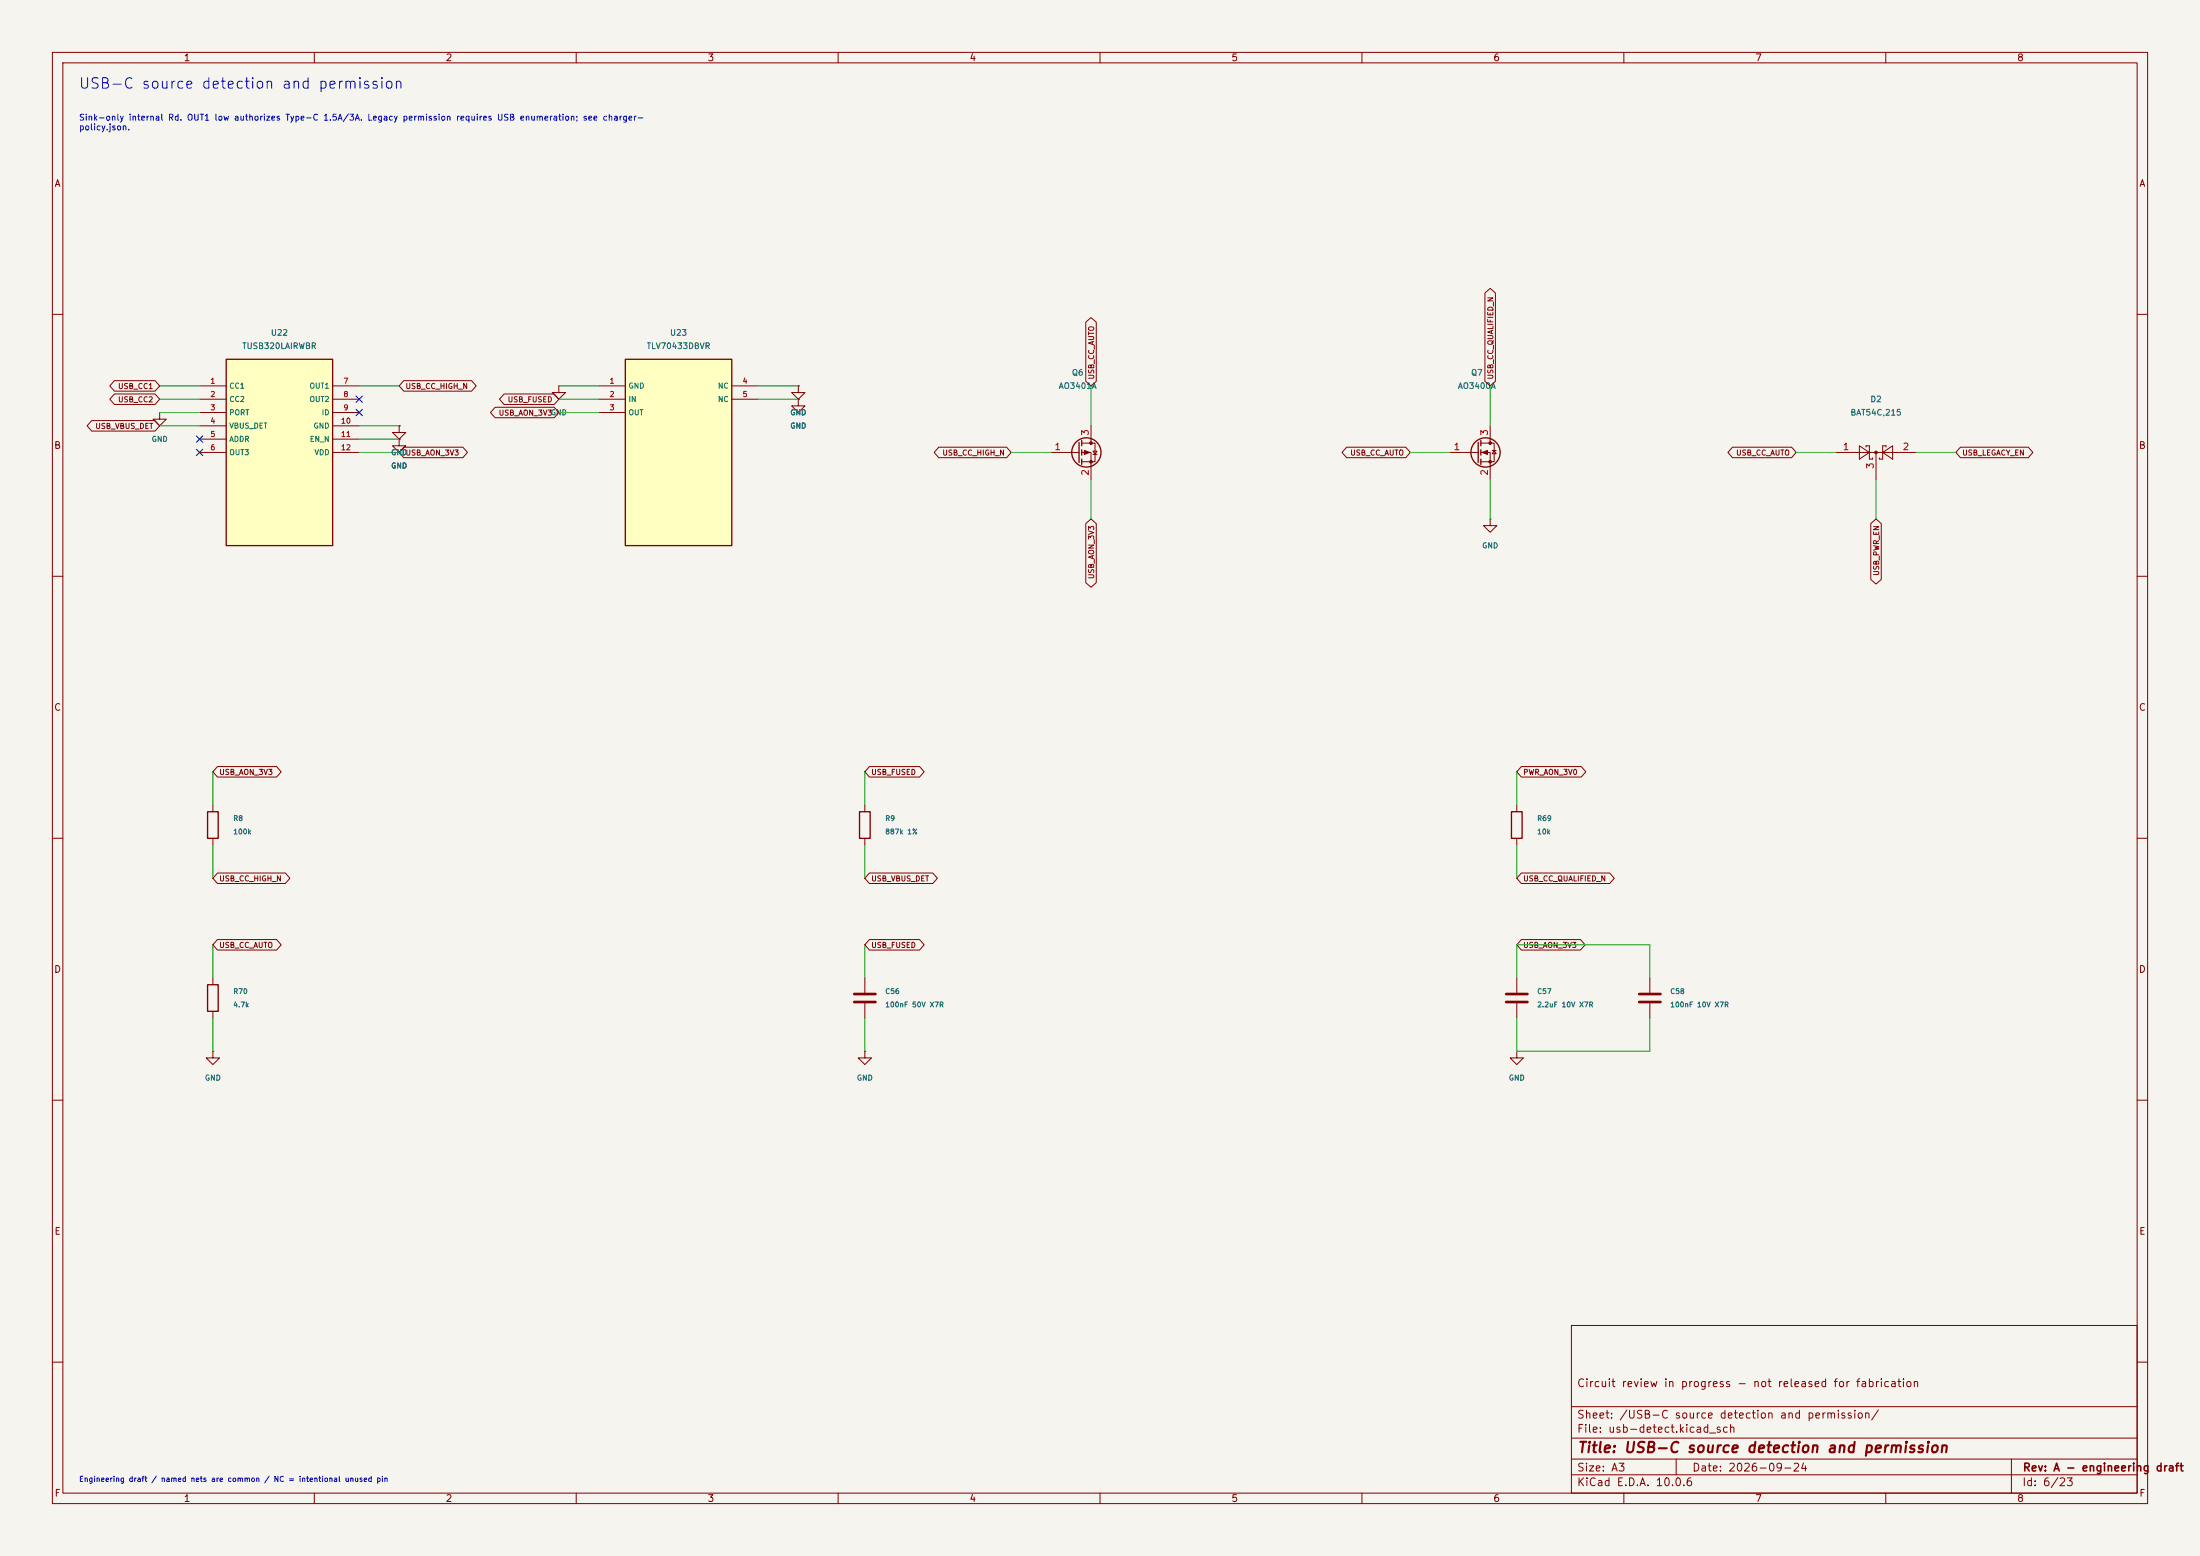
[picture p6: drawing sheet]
(kicad_sch
 (version 20250114)
 (generator "eeschema")
 (paper "A3")
 (title_block
  (title "USB-C source detection and permission")
  (date "2026-09-24")
  (rev "A - engineering draft")
  (comment 1 "Circuit review in progress - not released for fabrication"))
 (lib_symbols
  (symbol "Handset:TUSB320LAI"
   (pin_names
    (offset 0.5)) (in_bom yes) (on_board yes)
   (property "Reference" "U" (at 0 0 0) (effects (font (size 1.27 1.27))))
   (property "Value" "TUSB320LAI" (at 0 -2.54 0) (effects (font (size 1.27 1.27))))
   (symbol "TUSB320LAI_0_1"
    (rectangle (start -10.16 17.78) (end 10.16 -17.78) (stroke (width 0.254) (type default)) (fill (type background))))
   (symbol "TUSB320LAI_1_1"
    (pin bidirectional line (at -15.24 12.7 0) (length 5.08) (name "CC1" (effects (font (size 1 1)))) (number "1" (effects (font (size 1 1)))))
    (pin bidirectional line (at -15.24 10.16 0) (length 5.08) (name "CC2" (effects (font (size 1 1)))) (number "2" (effects (font (size 1 1)))))
    (pin input line (at -15.24 7.619999999999999 0) (length 5.08) (name "PORT" (effects (font (size 1 1)))) (number "3" (effects (font (size 1 1)))))
    (pin input line (at -15.24 5.079999999999999 0) (length 5.08) (name "VBUS_DET" (effects (font (size 1 1)))) (number "4" (effects (font (size 1 1)))))
    (pin input line (at -15.24 2.539999999999999 0) (length 5.08) (name "ADDR" (effects (font (size 1 1)))) (number "5" (effects (font (size 1 1)))))
    (pin open_collector line (at -15.24 0.0 0) (length 5.08) (name "OUT3" (effects (font (size 1 1)))) (number "6" (effects (font (size 1 1)))))
    (pin open_collector line (at 15.24 12.7 180) (length 5.08) (name "OUT1" (effects (font (size 1 1)))) (number "7" (effects (font (size 1 1)))))
    (pin open_collector line (at 15.24 10.16 180) (length 5.08) (name "OUT2" (effects (font (size 1 1)))) (number "8" (effects (font (size 1 1)))))
    (pin open_collector line (at 15.24 7.619999999999999 180) (length 5.08) (name "ID" (effects (font (size 1 1)))) (number "9" (effects (font (size 1 1)))))
    (pin power_in line (at 15.24 5.079999999999999 180) (length 5.08) (name "GND" (effects (font (size 1 1)))) (number "10" (effects (font (size 1 1)))))
    (pin input line (at 15.24 2.539999999999999 180) (length 5.08) (name "EN_N" (effects (font (size 1 1)))) (number "11" (effects (font (size 1 1)))))
    (pin power_in line (at 15.24 0.0 180) (length 5.08) (name "VDD" (effects (font (size 1 1)))) (number "12" (effects (font (size 1 1)))))))
  (symbol "Handset:TLV70433DBV"
   (pin_names
    (offset 0.5)) (in_bom yes) (on_board yes)
   (property "Reference" "U" (at 0 0 0) (effects (font (size 1.27 1.27))))
   (property "Value" "TLV70433DBV" (at 0 -2.54 0) (effects (font (size 1.27 1.27))))
   (symbol "TLV70433DBV_0_1"
    (rectangle (start -10.16 17.78) (end 10.16 -17.78) (stroke (width 0.254) (type default)) (fill (type background))))
   (symbol "TLV70433DBV_1_1"
    (pin power_in line (at -15.24 12.7 0) (length 5.08) (name "GND" (effects (font (size 1 1)))) (number "1" (effects (font (size 1 1)))))
    (pin power_in line (at -15.24 10.16 0) (length 5.08) (name "IN" (effects (font (size 1 1)))) (number "2" (effects (font (size 1 1)))))
    (pin power_out line (at -15.24 7.619999999999999 0) (length 5.08) (name "OUT" (effects (font (size 1 1)))) (number "3" (effects (font (size 1 1)))))
    (pin passive line (at 15.24 12.7 180) (length 5.08) (name "NC" (effects (font (size 1 1)))) (number "4" (effects (font (size 1 1)))))
    (pin passive line (at 15.24 10.16 180) (length 5.08) (name "NC" (effects (font (size 1 1)))) (number "5" (effects (font (size 1 1)))))))
  (symbol "Transistor_FET:Q_PMOS_GSD"
   (pin_names
    (offset 0) (hide yes)) (exclude_from_sim no) (in_bom yes) (on_board yes)
   (in_pos_files yes)
   (duplicate_pin_numbers_are_jumpers no)
   (property "Reference" "Q" (at 5.08 1.905 0) (show_name no) (do_not_autoplace no) (effects (font (size 1.27 1.27)) (justify left)))
   (property "Value" "Q_PMOS_GSD" (at 5.08 0 0) (show_name no) (do_not_autoplace no) (effects (font (size 1.27 1.27)) (justify left)))
   (property "Footprint" "" (at 5.08 2.54 0) (show_name no) (do_not_autoplace no) (hide yes) (effects (font (size 1.27 1.27))))
   (property "Datasheet" "" (at 0 0 0) (show_name no) (do_not_autoplace no) (hide yes) (effects (font (size 1.27 1.27))))
   (property "Description" "P-MOSFET transistor, gate/source/drain" (at 0 0 0) (show_name no) (do_not_autoplace no) (hide yes) (effects (font (size 1.27 1.27))))
   (symbol "Q_PMOS_GSD_0_1"
    (polyline (pts (xy 0.254 1.905) (xy 0.254 -1.905)) (stroke (width 0.254) (type default)) (fill (type none)))
    (polyline (pts (xy 0.254 0) (xy -2.54 0)) (stroke (width 0) (type default)) (fill (type none)))
    (polyline (pts (xy 0.762 2.286) (xy 0.762 1.27)) (stroke (width 0.254) (type default)) (fill (type none)))
    (polyline (pts (xy 0.762 1.778) (xy 3.302 1.778) (xy 3.302 -1.778) (xy 0.762 -1.778)) (stroke (width 0) (type default)) (fill (type none)))
    (polyline (pts (xy 0.762 0.508) (xy 0.762 -0.508)) (stroke (width 0.254) (type default)) (fill (type none)))
    (polyline (pts (xy 0.762 -1.27) (xy 0.762 -2.286)) (stroke (width 0.254) (type default)) (fill (type none)))
    (circle (center 1.651 0) (radius 2.794) (stroke (width 0.254) (type default)) (fill (type none)))
    (polyline (pts (xy 2.286 0) (xy 1.27 0.381) (xy 1.27 -0.381) (xy 2.286 0)) (stroke (width 0) (type default)) (fill (type outline)))
    (polyline (pts (xy 2.54 2.54) (xy 2.54 1.778)) (stroke (width 0) (type default)) (fill (type none)))
    (circle (center 2.54 1.778) (radius 0.254) (stroke (width 0) (type default)) (fill (type outline)))
    (circle (center 2.54 -1.778) (radius 0.254) (stroke (width 0) (type default)) (fill (type outline)))
    (polyline (pts (xy 2.54 -2.54) (xy 2.54 0) (xy 0.762 0)) (stroke (width 0) (type default)) (fill (type none)))
    (polyline (pts (xy 2.921 -0.381) (xy 3.683 -0.381)) (stroke (width 0) (type default)) (fill (type none)))
    (polyline (pts (xy 3.302 -0.381) (xy 2.921 0.254) (xy 3.683 0.254) (xy 3.302 -0.381)) (stroke (width 0) (type default)) (fill (type none))))
   (symbol "Q_PMOS_GSD_1_1"
    (pin input line (at -5.08 0 0) (length 2.54) (name "G" (effects (font (size 1.27 1.27)))) (number "1" (effects (font (size 1.27 1.27)))))
    (pin passive line (at 2.54 -5.08 90) (length 2.54) (name "S" (effects (font (size 1.27 1.27)))) (number "2" (effects (font (size 1.27 1.27)))))
    (pin passive line (at 2.54 5.08 270) (length 2.54) (name "D" (effects (font (size 1.27 1.27)))) (number "3" (effects (font (size 1.27 1.27))))))
   (embedded_fonts no))
  (symbol "Transistor_FET:Q_NMOS_GSD"
   (pin_names
    (offset 0) (hide yes)) (exclude_from_sim no) (in_bom yes) (on_board yes)
   (in_pos_files yes)
   (duplicate_pin_numbers_are_jumpers no)
   (property "Reference" "Q" (at 5.08 1.905 0) (show_name no) (do_not_autoplace no) (effects (font (size 1.27 1.27)) (justify left)))
   (property "Value" "Q_NMOS_GSD" (at 5.08 0 0) (show_name no) (do_not_autoplace no) (effects (font (size 1.27 1.27)) (justify left)))
   (property "Footprint" "" (at 5.08 2.54 0) (show_name no) (do_not_autoplace no) (hide yes) (effects (font (size 1.27 1.27))))
   (property "Datasheet" "" (at 0 0 0) (show_name no) (do_not_autoplace no) (hide yes) (effects (font (size 1.27 1.27))))
   (property "Description" "N-MOSFET transistor, gate/source/drain" (at 0 0 0) (show_name no) (do_not_autoplace no) (hide yes) (effects (font (size 1.27 1.27))))
   (symbol "Q_NMOS_GSD_0_1"
    (polyline (pts (xy 0.254 1.905) (xy 0.254 -1.905)) (stroke (width 0.254) (type default)) (fill (type none)))
    (polyline (pts (xy 0.254 0) (xy -2.54 0)) (stroke (width 0) (type default)) (fill (type none)))
    (polyline (pts (xy 0.762 2.286) (xy 0.762 1.27)) (stroke (width 0.254) (type default)) (fill (type none)))
    (polyline (pts (xy 0.762 0.508) (xy 0.762 -0.508)) (stroke (width 0.254) (type default)) (fill (type none)))
    (polyline (pts (xy 0.762 -1.27) (xy 0.762 -2.286)) (stroke (width 0.254) (type default)) (fill (type none)))
    (polyline (pts (xy 0.762 -1.778) (xy 3.302 -1.778) (xy 3.302 1.778) (xy 0.762 1.778)) (stroke (width 0) (type default)) (fill (type none)))
    (polyline (pts (xy 1.016 0) (xy 2.032 0.381) (xy 2.032 -0.381) (xy 1.016 0)) (stroke (width 0) (type default)) (fill (type outline)))
    (circle (center 1.651 0) (radius 2.794) (stroke (width 0.254) (type default)) (fill (type none)))
    (polyline (pts (xy 2.54 2.54) (xy 2.54 1.778)) (stroke (width 0) (type default)) (fill (type none)))
    (circle (center 2.54 1.778) (radius 0.254) (stroke (width 0) (type default)) (fill (type outline)))
    (circle (center 2.54 -1.778) (radius 0.254) (stroke (width 0) (type default)) (fill (type outline)))
    (polyline (pts (xy 2.54 -2.54) (xy 2.54 0) (xy 0.762 0)) (stroke (width 0) (type default)) (fill (type none)))
    (polyline (pts (xy 2.921 0.381) (xy 3.683 0.381)) (stroke (width 0) (type default)) (fill (type none)))
    (polyline (pts (xy 3.302 0.381) (xy 2.921 -0.254) (xy 3.683 -0.254) (xy 3.302 0.381)) (stroke (width 0) (type default)) (fill (type none))))
   (symbol "Q_NMOS_GSD_1_1"
    (pin input line (at -5.08 0 0) (length 2.54) (name "G" (effects (font (size 1.27 1.27)))) (number "1" (effects (font (size 1.27 1.27)))))
    (pin passive line (at 2.54 -5.08 90) (length 2.54) (name "S" (effects (font (size 1.27 1.27)))) (number "2" (effects (font (size 1.27 1.27)))))
    (pin passive line (at 2.54 5.08 270) (length 2.54) (name "D" (effects (font (size 1.27 1.27)))) (number "3" (effects (font (size 1.27 1.27))))))
   (embedded_fonts no))
  (symbol "Diode:BAT54C"
   (pin_names
    (offset 1.016)) (exclude_from_sim no) (in_bom yes) (on_board yes)
   (in_pos_files yes)
   (duplicate_pin_numbers_are_jumpers no)
   (property "Reference" "D" (at 0.635 -3.81 0) (show_name no) (do_not_autoplace no) (effects (font (size 1.27 1.27)) (justify left)))
   (property "Value" "BAT54C" (at -6.35 3.175 0) (show_name no) (do_not_autoplace no) (effects (font (size 1.27 1.27)) (justify left)))
   (property "Footprint" "Package_TO_SOT_SMD:SOT-23" (at 1.905 3.175 0) (show_name no) (do_not_autoplace no) (hide yes) (effects (font (size 1.27 1.27)) (justify left)))
   (property "Datasheet" "http://www.diodes.com/_files/datasheets/ds11005.pdf" (at -2.032 0 0) (show_name no) (do_not_autoplace no) (hide yes) (effects (font (size 1.27 1.27))))
   (property "Description" "dual schottky barrier diode, common cathode" (at 0 0 0) (show_name no) (do_not_autoplace no) (hide yes) (effects (font (size 1.27 1.27))))
   (symbol "BAT54C_0_1"
    (polyline (pts (xy -3.175 -1.27) (xy -3.175 1.27) (xy -1.27 0) (xy -3.175 -1.27)) (stroke (width 0) (type default)) (fill (type none)))
    (polyline (pts (xy -1.905 1.27) (xy -1.905 1.016)) (stroke (width 0) (type default)) (fill (type none)))
    (polyline (pts (xy -1.905 0) (xy 1.905 0)) (stroke (width 0) (type default)) (fill (type none)))
    (polyline (pts (xy -1.27 1.27) (xy -1.905 1.27)) (stroke (width 0) (type default)) (fill (type none)))
    (polyline (pts (xy -1.27 1.27) (xy -1.27 -1.27)) (stroke (width 0) (type default)) (fill (type none)))
    (polyline (pts (xy -1.27 0) (xy -3.81 0)) (stroke (width 0) (type default)) (fill (type none)))
    (polyline (pts (xy -1.27 -1.27) (xy -0.635 -1.27)) (stroke (width 0) (type default)) (fill (type none)))
    (polyline (pts (xy -0.635 -1.27) (xy -0.635 -1.016)) (stroke (width 0) (type default)) (fill (type none)))
    (circle (center 0 0) (radius 0.254) (stroke (width 0) (type default)) (fill (type outline)))
    (polyline (pts (xy 0.635 -1.27) (xy 0.635 -1.016)) (stroke (width 0) (type default)) (fill (type none)))
    (polyline (pts (xy 1.27 1.27) (xy 1.27 -1.27)) (stroke (width 0) (type default)) (fill (type none)))
    (polyline (pts (xy 1.27 1.27) (xy 1.905 1.27)) (stroke (width 0) (type default)) (fill (type none)))
    (polyline (pts (xy 1.27 -1.27) (xy 0.635 -1.27)) (stroke (width 0) (type default)) (fill (type none)))
    (polyline (pts (xy 1.905 1.27) (xy 1.905 1.016)) (stroke (width 0) (type default)) (fill (type none)))
    (polyline (pts (xy 3.175 -1.27) (xy 3.175 1.27) (xy 1.27 0) (xy 3.175 -1.27)) (stroke (width 0) (type default)) (fill (type none)))
    (polyline (pts (xy 3.81 0) (xy 1.27 0)) (stroke (width 0) (type default)) (fill (type none))))
   (symbol "BAT54C_1_1"
    (pin passive line (at -7.62 0 0) (length 3.81) (name "" (effects (font (size 1.27 1.27)))) (number "1" (effects (font (size 1.27 1.27)))))
    (pin passive line (at 7.62 0 180) (length 3.81) (name "" (effects (font (size 1.27 1.27)))) (number "2" (effects (font (size 1.27 1.27)))))
    (pin passive line (at 0 -5.08 90) (length 5.08) (name "" (effects (font (size 1.27 1.27)))) (number "3" (effects (font (size 1.27 1.27))))))
   (embedded_fonts no))
  (symbol "Device:R"
   (pin_numbers (hide yes))
   (pin_names
    (offset 0)) (exclude_from_sim no) (in_bom yes) (on_board yes)
   (in_pos_files yes)
   (duplicate_pin_numbers_are_jumpers no)
   (property "Reference" "R" (at 2.032 0 90) (show_name no) (do_not_autoplace no) (effects (font (size 1.27 1.27))))
   (property "Value" "R" (at 0 0 90) (show_name no) (do_not_autoplace no) (effects (font (size 1.27 1.27))))
   (property "Footprint" "" (at -1.778 0 90) (show_name no) (do_not_autoplace no) (hide yes) (effects (font (size 1.27 1.27))))
   (property "Datasheet" "" (at 0 0 0) (show_name no) (do_not_autoplace no) (hide yes) (effects (font (size 1.27 1.27))))
   (property "Description" "Resistor" (at 0 0 0) (show_name no) (do_not_autoplace no) (hide yes) (effects (font (size 1.27 1.27))))
   (symbol "R_0_1"
    (rectangle (start -1.016 -2.54) (end 1.016 2.54) (stroke (width 0.254) (type default)) (fill (type none))))
   (symbol "R_1_1"
    (pin passive line (at 0 3.81 270) (length 1.27) (name "" (effects (font (size 1.27 1.27)))) (number "1" (effects (font (size 1.27 1.27)))))
    (pin passive line (at 0 -3.81 90) (length 1.27) (name "" (effects (font (size 1.27 1.27)))) (number "2" (effects (font (size 1.27 1.27))))))
   (embedded_fonts no))
  (symbol "power:GND"
   (power global)
   (pin_numbers (hide yes))
   (pin_names
    (offset 0) (hide yes)) (exclude_from_sim no) (in_bom yes) (on_board yes)
   (in_pos_files yes)
   (duplicate_pin_numbers_are_jumpers no)
   (property "Reference" "#PWR" (at 0 -6.35 0) (show_name no) (do_not_autoplace no) (hide yes) (effects (font (size 1.27 1.27))))
   (property "Value" "GND" (at 0 -3.81 0) (show_name no) (do_not_autoplace no) (effects (font (size 1.27 1.27))))
   (property "Footprint" "" (at 0 0 0) (show_name no) (do_not_autoplace no) (hide yes) (effects (font (size 1.27 1.27))))
   (property "Datasheet" "" (at 0 0 0) (show_name no) (do_not_autoplace no) (hide yes) (effects (font (size 1.27 1.27))))
   (property "Description" "Power symbol creates a global label with name \"GND\" , ground" (at 0 0 0) (show_name no) (do_not_autoplace no) (hide yes) (effects (font (size 1.27 1.27))))
   (symbol "GND_0_1"
    (polyline (pts (xy 0 0) (xy 0 -1.27) (xy 1.27 -1.27) (xy 0 -2.54) (xy -1.27 -1.27) (xy 0 -1.27)) (stroke (width 0) (type default)) (fill (type none))))
   (symbol "GND_1_1"
    (pin power_in line (at 0 0 270) (length 0) (name "" (effects (font (size 1.27 1.27)))) (number "1" (effects (font (size 1.27 1.27))))))
   (embedded_fonts no))
  (symbol "Device:C"
   (pin_numbers (hide yes))
   (pin_names
    (offset 0.254)) (exclude_from_sim no) (in_bom yes) (on_board yes)
   (in_pos_files yes)
   (duplicate_pin_numbers_are_jumpers no)
   (property "Reference" "C" (at 0.635 2.54 0) (show_name no) (do_not_autoplace no) (effects (font (size 1.27 1.27)) (justify left)))
   (property "Value" "C" (at 0.635 -2.54 0) (show_name no) (do_not_autoplace no) (effects (font (size 1.27 1.27)) (justify left)))
   (property "Footprint" "" (at 0.9652 -3.81 0) (show_name no) (do_not_autoplace no) (hide yes) (effects (font (size 1.27 1.27))))
   (property "Datasheet" "" (at 0 0 0) (show_name no) (do_not_autoplace no) (hide yes) (effects (font (size 1.27 1.27))))
   (property "Description" "Unpolarized capacitor" (at 0 0 0) (show_name no) (do_not_autoplace no) (hide yes) (effects (font (size 1.27 1.27))))
   (symbol "C_0_1"
    (polyline (pts (xy -2.032 0.762) (xy 2.032 0.762)) (stroke (width 0.508) (type default)) (fill (type none)))
    (polyline (pts (xy -2.032 -0.762) (xy 2.032 -0.762)) (stroke (width 0.508) (type default)) (fill (type none))))
   (symbol "C_1_1"
    (pin passive line (at 0 3.81 270) (length 2.794) (name "" (effects (font (size 1.27 1.27)))) (number "1" (effects (font (size 1.27 1.27)))))
    (pin passive line (at 0 -3.81 90) (length 2.794) (name "" (effects (font (size 1.27 1.27)))) (number "2" (effects (font (size 1.27 1.27))))))
   (embedded_fonts no)))
 (text "USB-C source detection and permission" (at 15 15 0) (effects (font (size 2 2)) (justify left top)))
 (text "Sink-only internal Rd. OUT1 low authorizes Type-C 1.5A/3A. Legacy permission requires USB enumeration; see charger-\npolicy.json." (at 15 22 0) (effects (font (size 1.15 1.15)) (justify left top)))
 (text "Engineering draft / named nets are common / NC = intentional unused pin" (at 15 282 0) (effects (font (size 1 1)) (justify left top)))
 (symbol
  (lib_id "Handset:TUSB320LAI") (at 53.34 86.36 0) (unit 1) (in_bom yes) (on_board yes) (dnp no)
  (property "Reference" "U22" (at 53.34 63.5 0) (effects (font (size 1.1 1.1))))
  (property "Value" "TUSB320LAIRWBR" (at 53.34 66.04 0) (effects (font (size 1.1 1.1))))
  (property "Footprint" "Package_DFN_QFN:Texas_X2QFN-12_1.6x1.6mm_P0.4mm" (at 53.34 86.36 0) (effects (font (size 1.27 1.27)) (hide yes))) (pin "1") (pin "2") (pin "3") (pin "4") (pin "5") (pin "6") (pin "7") (pin "8") (pin "9") (pin "10") (pin "11") (pin "12"))
 (symbol
  (lib_id "Handset:TLV70433DBV") (at 129.54000000000002 86.36 0) (unit 1) (in_bom yes) (on_board yes) (dnp no)
  (property "Reference" "U23" (at 129.54000000000002 63.5 0) (effects (font (size 1.1 1.1))))
  (property "Value" "TLV70433DBVR" (at 129.54000000000002 66.04 0) (effects (font (size 1.1 1.1))))
  (property "Footprint" "Package_TO_SOT_SMD:SOT-23-5" (at 129.54000000000002 86.36 0) (effects (font (size 1.27 1.27)) (hide yes))) (pin "1") (pin "2") (pin "3") (pin "4") (pin "5"))
 (symbol
  (lib_id "Transistor_FET:Q_PMOS_GSD") (at 205.74 86.36 0) (unit 1) (in_bom yes) (on_board yes) (dnp no)
  (property "Reference" "Q6" (at 205.74 71.12 0) (effects (font (size 1.1 1.1))))
  (property "Value" "AO3401A" (at 205.74 73.66 0) (effects (font (size 1.1 1.1))))
  (property "Footprint" "Package_TO_SOT_SMD:SOT-23" (at 205.74 86.36 0) (effects (font (size 1.27 1.27)) (hide yes))) (pin "1") (pin "2") (pin "3"))
 (symbol
  (lib_id "Transistor_FET:Q_NMOS_GSD") (at 281.94000000000005 86.36 0) (unit 1) (in_bom yes) (on_board yes) (dnp no)
  (property "Reference" "Q7" (at 281.94000000000005 71.12 0) (effects (font (size 1.1 1.1))))
  (property "Value" "AO3400A" (at 281.94000000000005 73.66 0) (effects (font (size 1.1 1.1))))
  (property "Footprint" "Package_TO_SOT_SMD:SOT-23" (at 281.94000000000005 86.36 0) (effects (font (size 1.27 1.27)) (hide yes))) (pin "1") (pin "2") (pin "3"))
 (symbol
  (lib_id "Diode:BAT54C") (at 358.14 86.36 0) (unit 1) (in_bom yes) (on_board yes) (dnp no)
  (property "Reference" "D2" (at 358.14 76.2 0) (effects (font (size 1.1 1.1))))
  (property "Value" "BAT54C,215" (at 358.14 78.74 0) (effects (font (size 1.1 1.1))))
  (property "Footprint" "Package_TO_SOT_SMD:SOT-23" (at 358.14 86.36 0) (effects (font (size 1.27 1.27)) (hide yes))) (pin "1") (pin "2") (pin "3"))
 (symbol
  (lib_id "Device:R") (at 40.64 157.48 0) (unit 1) (in_bom yes) (on_board yes) (dnp no)
  (property "Reference" "R8" (at 44.45 156.20999999999998 0) (effects (font (size 0.95 0.95)) (justify left)))
  (property "Value" "100k" (at 44.45 158.75 0) (effects (font (size 0.95 0.95)) (justify left)))
  (property "Footprint" "Resistor_SMD:R_0402_1005Metric" (at 40.64 157.48 0) (effects (font (size 1 1)) (hide yes))) (pin "1") (pin "2"))
 (wire (pts (xy 40.6400 153.6700) (xy 40.6400 147.3200)) (stroke (width 0) (type default)))
 (wire (pts (xy 40.6400 161.2900) (xy 40.6400 167.6400)) (stroke (width 0) (type default)))
 (global_label "USB_AON_3V3"
  (shape bidirectional) (at 40.64 147.32 0) (effects (font (size 1 1)) (justify left)))
 (global_label "USB_CC_HIGH_N"
  (shape bidirectional) (at 40.64 167.64 0) (effects (font (size 1 1)) (justify left)))
 (symbol
  (lib_id "Device:R") (at 165.1 157.48 0) (unit 1) (in_bom yes) (on_board yes) (dnp no)
  (property "Reference" "R9" (at 168.91 156.20999999999998 0) (effects (font (size 0.95 0.95)) (justify left)))
  (property "Value" "887k 1%" (at 168.91 158.75 0) (effects (font (size 0.95 0.95)) (justify left)))
  (property "Footprint" "Resistor_SMD:R_0402_1005Metric" (at 165.1 157.48 0) (effects (font (size 1 1)) (hide yes))) (pin "1") (pin "2"))
 (wire (pts (xy 165.1000 153.6700) (xy 165.1000 147.3200)) (stroke (width 0) (type default)))
 (wire (pts (xy 165.1000 161.2900) (xy 165.1000 167.6400)) (stroke (width 0) (type default)))
 (global_label "USB_FUSED"
  (shape bidirectional) (at 165.1 147.32 0) (effects (font (size 1 1)) (justify left)))
 (global_label "USB_VBUS_DET"
  (shape bidirectional) (at 165.1 167.64 0) (effects (font (size 1 1)) (justify left)))
 (symbol
  (lib_id "Device:R") (at 289.56 157.48 0) (unit 1) (in_bom yes) (on_board yes) (dnp no)
  (property "Reference" "R69" (at 293.37 156.20999999999998 0) (effects (font (size 0.95 0.95)) (justify left)))
  (property "Value" "10k" (at 293.37 158.75 0) (effects (font (size 0.95 0.95)) (justify left)))
  (property "Footprint" "Resistor_SMD:R_0402_1005Metric" (at 289.56 157.48 0) (effects (font (size 1.27 1.27)) (hide yes))) (pin "1") (pin "2"))
 (wire (pts (xy 289.5600 153.6700) (xy 289.5600 147.3200)) (stroke (width 0) (type default)))
 (wire (pts (xy 289.5600 161.2900) (xy 289.5600 167.6400)) (stroke (width 0) (type default)))
 (global_label "PWR_AON_3V0"
  (shape bidirectional) (at 289.56 147.32 0) (effects (font (size 1 1)) (justify left)))
 (global_label "USB_CC_QUALIFIED_N"
  (shape bidirectional) (at 289.56 167.64 0) (effects (font (size 1 1)) (justify left)))
 (symbol
  (lib_id "Device:R") (at 40.64 190.5 0) (unit 1) (in_bom yes) (on_board yes) (dnp no)
  (property "Reference" "R70" (at 44.45 189.23 0) (effects (font (size 0.95 0.95)) (justify left)))
  (property "Value" "4.7k" (at 44.45 191.77 0) (effects (font (size 0.95 0.95)) (justify left)))
  (property "Footprint" "Resistor_SMD:R_0402_1005Metric" (at 40.64 190.5 0) (effects (font (size 1.27 1.27)) (hide yes))) (pin "1") (pin "2"))
 (wire (pts (xy 40.6400 186.6900) (xy 40.6400 180.3400)) (stroke (width 0) (type default)))
 (wire (pts (xy 40.6400 194.3100) (xy 40.6400 200.6600)) (stroke (width 0) (type default)))
 (global_label "USB_CC_AUTO"
  (shape bidirectional) (at 40.64 180.34 0) (effects (font (size 1 1)) (justify left)))
 (symbol
  (lib_id "power:GND") (at 40.64 200.66 0) (unit 1) (in_bom yes) (on_board yes) (dnp no)
  (property "Reference" "#PWR6018" (at 40.64 200.66 0) (effects (font (size 1 1)) (hide yes)))
  (property "Value" "GND" (at 40.64 205.74 0) (effects (font (size 1 1)))) (pin "1"))
 (symbol
  (lib_id "Device:C") (at 165.1 190.5 0) (unit 1) (in_bom yes) (on_board yes) (dnp no)
  (property "Reference" "C56" (at 168.91 189.23 0) (effects (font (size 0.95 0.95)) (justify left)))
  (property "Value" "100nF 50V X7R" (at 168.91 191.77 0) (effects (font (size 0.95 0.95)) (justify left)))
  (property "Footprint" "Capacitor_SMD:C_0603_1608Metric" (at 165.1 190.5 0) (effects (font (size 1.27 1.27)) (hide yes))) (pin "1") (pin "2"))
 (wire (pts (xy 165.1000 186.6900) (xy 165.1000 180.3400)) (stroke (width 0) (type default)))
 (wire (pts (xy 165.1000 194.3100) (xy 165.1000 200.6600)) (stroke (width 0) (type default)))
 (global_label "USB_FUSED"
  (shape bidirectional) (at 165.1 180.34 0) (effects (font (size 1 1)) (justify left)))
 (symbol
  (lib_id "power:GND") (at 165.1 200.66 0) (unit 1) (in_bom yes) (on_board yes) (dnp no)
  (property "Reference" "#PWR6023" (at 165.1 200.66 0) (effects (font (size 1 1)) (hide yes)))
  (property "Value" "GND" (at 165.1 205.74 0) (effects (font (size 1 1)))) (pin "1"))
 (symbol
  (lib_id "Device:C") (at 289.56 190.5 0) (unit 1) (in_bom yes) (on_board yes) (dnp no)
  (property "Reference" "C57" (at 293.37 189.23 0) (effects (font (size 0.95 0.95)) (justify left)))
  (property "Value" "2.2uF 10V X7R" (at 293.37 191.77 0) (effects (font (size 0.95 0.95)) (justify left)))
  (property "Footprint" "Capacitor_SMD:C_0603_1608Metric" (at 289.56 190.5 0) (effects (font (size 1.27 1.27)) (hide yes))) (pin "1") (pin "2"))
 (wire (pts (xy 289.5600 186.6900) (xy 289.5600 180.3400)) (stroke (width 0) (type default)))
 (wire (pts (xy 289.5600 194.3100) (xy 289.5600 200.6600)) (stroke (width 0) (type default)))
 (symbol
  (lib_id "Device:C") (at 314.96 190.5 0) (unit 1) (in_bom yes) (on_board yes) (dnp no)
  (property "Reference" "C58" (at 318.77 189.23 0) (effects (font (size 0.95 0.95)) (justify left)))
  (property "Value" "100nF 10V X7R" (at 318.77 191.77 0) (effects (font (size 0.95 0.95)) (justify left)))
  (property "Footprint" "Capacitor_SMD:C_0402_1005Metric" (at 314.96 190.5 0) (effects (font (size 1.27 1.27)) (hide yes))) (pin "1") (pin "2"))
 (wire (pts (xy 314.9600 186.6900) (xy 314.9600 180.3400)) (stroke (width 0) (type default)))
 (wire (pts (xy 314.9600 194.3100) (xy 314.9600 200.6600)) (stroke (width 0) (type default)))
 (wire (pts (xy 289.5600 180.3400) (xy 314.9600 180.3400)) (stroke (width 0) (type default)))
 (wire (pts (xy 289.5600 200.6600) (xy 314.9600 200.6600)) (stroke (width 0) (type default)))
 (global_label "USB_AON_3V3"
  (shape bidirectional) (at 289.56 180.34 0) (effects (font (size 1 1)) (justify left)))
 (symbol
  (lib_id "power:GND") (at 289.56 200.66 0) (unit 1) (in_bom yes) (on_board yes) (dnp no)
  (property "Reference" "#PWR6032" (at 289.56 200.66 0) (effects (font (size 1 1)) (hide yes)))
  (property "Value" "GND" (at 289.56 205.74 0) (effects (font (size 1 1)))) (pin "1"))
 (wire (pts (xy 38.1000 73.6600) (xy 30.4800 73.6600)) (stroke (width 0) (type default)))
 (global_label "USB_CC1"
  (shape bidirectional) (at 30.48 73.66 0.0) (effects (font (size 1 1)) (justify right)))
 (wire (pts (xy 38.1000 76.2000) (xy 30.4800 76.2000)) (stroke (width 0) (type default)))
 (global_label "USB_CC2"
  (shape bidirectional) (at 30.48 76.2 0.0) (effects (font (size 1 1)) (justify right)))
 (wire (pts (xy 38.1000 78.7400) (xy 30.4800 78.7400)) (stroke (width 0) (type default)))
 (symbol
  (lib_id "power:GND") (at 30.48 78.74 0) (unit 1) (in_bom yes) (on_board yes) (dnp no)
  (property "Reference" "#PWR6039" (at 30.48 78.74 0) (effects (font (size 1 1)) (hide yes)))
  (property "Value" "GND" (at 30.48 83.82 0) (effects (font (size 1 1)))) (pin "1"))
 (wire (pts (xy 38.1000 81.2800) (xy 30.4800 81.2800)) (stroke (width 0) (type default)))
 (global_label "USB_VBUS_DET"
  (shape bidirectional) (at 30.48 81.28 0.0) (effects (font (size 1 1)) (justify right)))
 (no_connect (at 38.1 83.82))
 (no_connect (at 38.1 86.36))
 (wire (pts (xy 68.5800 73.6600) (xy 76.2000 73.6600)) (stroke (width 0) (type default)))
 (global_label "USB_CC_HIGH_N"
  (shape bidirectional) (at 76.2 73.66 180.0) (effects (font (size 1 1)) (justify left)))
 (no_connect (at 68.58 76.2))
 (no_connect (at 68.58 78.74))
 (wire (pts (xy 68.5800 81.2800) (xy 76.2000 81.2800)) (stroke (width 0) (type default)))
 (symbol
  (lib_id "power:GND") (at 76.2 81.28 0) (unit 1) (in_bom yes) (on_board yes) (dnp no)
  (property "Reference" "#PWR6050" (at 76.2 81.28 0) (effects (font (size 1 1)) (hide yes)))
  (property "Value" "GND" (at 76.2 86.36 0) (effects (font (size 1 1)))) (pin "1"))
 (wire (pts (xy 68.5800 83.8200) (xy 76.2000 83.8200)) (stroke (width 0) (type default)))
 (symbol
  (lib_id "power:GND") (at 76.2 83.82 0) (unit 1) (in_bom yes) (on_board yes) (dnp no)
  (property "Reference" "#PWR6053" (at 76.2 83.82 0) (effects (font (size 1 1)) (hide yes)))
  (property "Value" "GND" (at 76.2 88.89999999999999 0) (effects (font (size 1 1)))) (pin "1"))
 (wire (pts (xy 68.5800 86.3600) (xy 76.2000 86.3600)) (stroke (width 0) (type default)))
 (global_label "USB_AON_3V3"
  (shape bidirectional) (at 76.2 86.36 180.0) (effects (font (size 1 1)) (justify left)))
 (wire (pts (xy 114.3000 73.6600) (xy 106.6800 73.6600)) (stroke (width 0) (type default)))
 (symbol
  (lib_id "power:GND") (at 106.68 73.66 0) (unit 1) (in_bom yes) (on_board yes) (dnp no)
  (property "Reference" "#PWR6058" (at 106.68 73.66 0) (effects (font (size 1 1)) (hide yes)))
  (property "Value" "GND" (at 106.68 78.74 0) (effects (font (size 1 1)))) (pin "1"))
 (wire (pts (xy 114.3000 76.2000) (xy 106.6800 76.2000)) (stroke (width 0) (type default)))
 (global_label "USB_FUSED"
  (shape bidirectional) (at 106.68 76.2 0.0) (effects (font (size 1 1)) (justify right)))
 (wire (pts (xy 114.3000 78.7400) (xy 106.6800 78.7400)) (stroke (width 0) (type default)))
 (global_label "USB_AON_3V3"
  (shape bidirectional) (at 106.68 78.74 0.0) (effects (font (size 1 1)) (justify right)))
 (wire (pts (xy 144.7800 73.6600) (xy 152.4000 73.6600)) (stroke (width 0) (type default)))
 (symbol
  (lib_id "power:GND") (at 152.4 73.66 0) (unit 1) (in_bom yes) (on_board yes) (dnp no)
  (property "Reference" "#PWR6065" (at 152.4 73.66 0) (effects (font (size 1 1)) (hide yes)))
  (property "Value" "GND" (at 152.4 78.74 0) (effects (font (size 1 1)))) (pin "1"))
 (wire (pts (xy 144.7800 76.2000) (xy 152.4000 76.2000)) (stroke (width 0) (type default)))
 (symbol
  (lib_id "power:GND") (at 152.4 76.2 0) (unit 1) (in_bom yes) (on_board yes) (dnp no)
  (property "Reference" "#PWR6068" (at 152.4 76.2 0) (effects (font (size 1 1)) (hide yes)))
  (property "Value" "GND" (at 152.4 81.28 0) (effects (font (size 1 1)))) (pin "1"))
 (wire (pts (xy 200.6600 86.3600) (xy 193.0400 86.3600)) (stroke (width 0) (type default)))
 (global_label "USB_CC_HIGH_N"
  (shape bidirectional) (at 193.04 86.36 0.0) (effects (font (size 1 1)) (justify right)))
 (wire (pts (xy 208.2800 91.4400) (xy 208.2800 99.0600)) (stroke (width 0) (type default)))
 (global_label "USB_AON_3V3"
  (shape bidirectional) (at 208.28 99.06 90.0) (effects (font (size 1 1)) (justify right)))
 (wire (pts (xy 208.2800 81.2800) (xy 208.2800 73.6600)) (stroke (width 0) (type default)))
 (global_label "USB_CC_AUTO"
  (shape bidirectional) (at 208.28 73.66 270.0) (effects (font (size 1 1)) (justify left)))
 (wire (pts (xy 276.8600 86.3600) (xy 269.2400 86.3600)) (stroke (width 0) (type default)))
 (global_label "USB_CC_AUTO"
  (shape bidirectional) (at 269.24 86.36 0.0) (effects (font (size 1 1)) (justify right)))
 (wire (pts (xy 284.4800 91.4400) (xy 284.4800 99.0600)) (stroke (width 0) (type default)))
 (symbol
  (lib_id "power:GND") (at 284.48 99.06 0) (unit 1) (in_bom yes) (on_board yes) (dnp no)
  (property "Reference" "#PWR6079" (at 284.48 99.06 0) (effects (font (size 1 1)) (hide yes)))
  (property "Value" "GND" (at 284.48 104.14 0) (effects (font (size 1 1)))) (pin "1"))
 (wire (pts (xy 284.4800 81.2800) (xy 284.4800 73.6600)) (stroke (width 0) (type default)))
 (global_label "USB_CC_QUALIFIED_N"
  (shape bidirectional) (at 284.48 73.66 270.0) (effects (font (size 1 1)) (justify left)))
 (wire (pts (xy 350.5200 86.3600) (xy 342.9000 86.3600)) (stroke (width 0) (type default)))
 (global_label "USB_CC_AUTO"
  (shape bidirectional) (at 342.9 86.36 0.0) (effects (font (size 1 1)) (justify right)))
 (wire (pts (xy 365.7600 86.3600) (xy 373.3800 86.3600)) (stroke (width 0) (type default)))
 (global_label "USB_LEGACY_EN"
  (shape bidirectional) (at 373.38 86.36 180.0) (effects (font (size 1 1)) (justify left)))
 (wire (pts (xy 358.1400 91.4400) (xy 358.1400 99.0600)) (stroke (width 0) (type default)))
 (global_label "USB_PWR_EN"
  (shape bidirectional) (at 358.14 99.06 90.0) (effects (font (size 1 1)) (justify right))))
